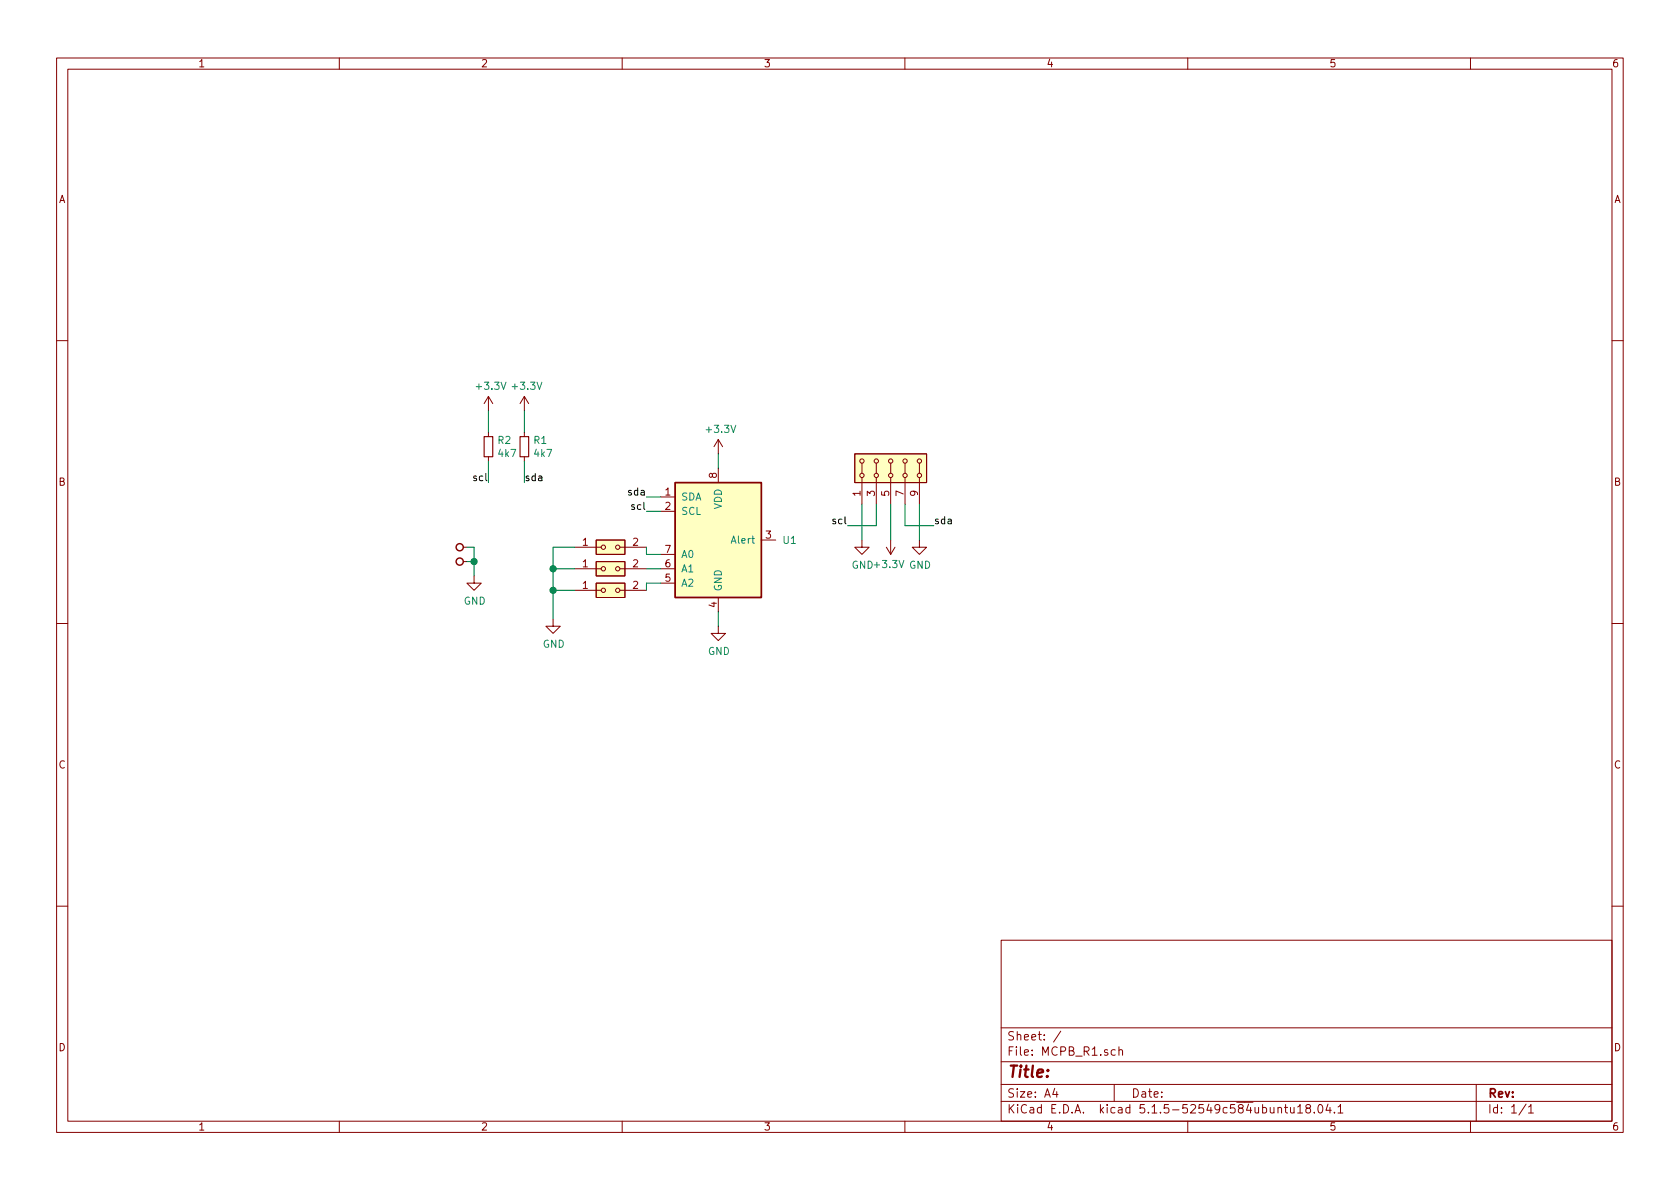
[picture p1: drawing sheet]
<svg xmlns="http://www.w3.org/2000/svg" width="297mm" height="210mm" viewBox="0 0 297 210" stroke-linecap="round" stroke-linejoin="round" font-family="sans-serif">
<g fill="none" stroke="#840000" stroke-width=".18">
<path d="M10 10.3h277v189.9h-277zM12 12.2h273v186.1h-273zM60 10.3v1.9M110 10.3v1.9M160 10.3v1.9M210 10.3v1.9M260 10.3v1.9M10 60.2h2M86.4 70.1v2.5M86.4 76.4v.8M86.4 70.1l-.8 1.3M86.4 70.1l.7 1.3"/>
<path d="M92.7 70.1l-.8 1.3M92.7 70.1v2.5M92.7 76.4v.8M92.7 70.1l.8 1.3M127 77.7v2.6M127 77.7l-.8 1.3M127 77.7l.8 1.3M285 60.2h2M81.9 96.8h.6M81.9 99.3h.6M86.4 80.8v.7M92.7 80.8v.7"/>
<path d="M101.6 96.8h4.7M105.4 95.5h5.1v2.5h-5.1zM105.4 99.3h5.1v2.5h-5.1zM109.6 96.8h4.7M116.8 87.9h2.6M116.8 90.4h2.6M116.8 98h2.6M127 82.8v2.5M134.6 95.5h2.6M151.1 80.3h12.7v5h-12.7zM152.4 95.5v1.3h1.3l-1.3 1.2-1.3-1.2h1.3M152.4 81.9v1.8"/>
<path d="M152.4 84.4v4.7M154.9 81.9v1.8M154.9 84.4v4.7M156.7 96.8l.8 1.2M157.5 81.9v1.8M157.5 84.4v4.7M157.5 95.5v2.5M158.2 96.8l-.7 1.2M160 81.9v1.8M160 84.4v4.7M162.6 95.5v1.3h1.2l-1.2 1.2-1.3-1.2h1.3M162.6 81.9v1.8"/>
<path d="M162.6 84.4v4.7M10 110.3h2M83.8 101.8v1.3h1.3l-1.3 1.3-1.3-1.3h1.3M97.8 109.5v1.2h1.3l-1.3 1.3-1.3-1.3h1.3M101.6 100.6h4.7M101.6 104.4h4.7M105.4 103.1h5.1v2.6h-5.1zM109.6 100.6h4.7M109.6 104.4h4.7M116.8 103.1h2.6M116.8 100.6h2.6M127 110.7v1.3h1.3l-1.3 1.3-1.3-1.3h1.3"/>
<path d="M127 105.7v2.5M285 110.3h2M10 160.2h2M177 166.3h108v32h-108zM285 160.2h2M60 198.3v1.9M110 198.3v1.9M160 198.3v1.9M177 194.8h108M177 191.8h108M177 187.8h108M177 181.8h108"/>
<path d="M186.5 192.5l-.4 1h1M186.8 193v1M187.6 182.3l-1.3 2M197 191.8v3M197.2 185.7l-.4-.1-.3 .3v.6l.3 .1 .4-.1M197.8 185.7l.2-.1 .4 .1 .1 .9M197.8 185.1v1.5M210 198.3v1.9M226 196l.2-.2 .3 .1 .1 .9M227.1 195.8h.6M227.3 195.3v1.3l.4 .2M228.2 195.8v.9l.4 .1 .2-.1"/>
<path d="M228.8 195.8v1M229.4 195.8l.5-.5v1.5M229.4 196.8h.9M231.2 196l-.3-.2v-.3a.48 .48 0 0 1 .7-.1l.1 .2-.1 .3-.6 .1-.1 .3v.4l.3 .1 .4-.1 .1-.2v-.2l-.3-.3M232.4 196.7v.1M233.1 195.5l.3-.2a.8 .8 0 0 1 .5 .8 .8 .8 0 0 1-.5 .7l-.3-.1-.1-.4zM234.8 195.2l-.4 1.1h1M235.2 195.8v1M235.9 196.7v.1M236.6 195.8l.4-.5v1.5M236.6 196.8h.8M260 198.3v1.9"/>
<path d="M261 191.8v6.5M269.8 195.2l-1.2 2M270.3 195.8l.4-.5v1.5M270.3 196.8h.8"/>
<circle cx="106.7" cy="96.8" r=".38"/>
<circle cx="109.2" cy="96.8" r=".38"/>
<circle cx="152.4" cy="84.1" r=".38"/>
<circle cx="152.4" cy="81.5" r=".38"/>
<circle cx="154.9" cy="81.5" r=".38"/>
<circle cx="154.9" cy="84.1" r=".38"/>
<circle cx="157.5" cy="84.1" r=".38"/>
<circle cx="157.5" cy="81.5" r=".38"/>
<circle cx="160" cy="84.1" r=".38"/>
<circle cx="160" cy="81.5" r=".38"/>
<circle cx="162.6" cy="84.1" r=".38"/>
<circle cx="162.6" cy="81.5" r=".38"/>
<circle cx="106.7" cy="104.4" r=".38"/>
<circle cx="106.7" cy="100.6" r=".38"/>
<circle cx="109.2" cy="100.6" r=".38"/>
<circle cx="109.2" cy="104.4" r=".38"/>
</g>
<g fill="#ffffc2" stroke="#ffffc2" stroke-width=".18">
<path d="M119.4 85.3h15.2v20.4h-15.2z"/>
<path d="M105.4 95.5h5.1v2.5h-5.1z"/>
<path d="M105.4 103.1h5.1v2.6h-5.1z"/>
<path d="M105.4 99.3h5.1v2.5h-5.1z"/>
<path d="M151.1 80.3h12.7v5h-12.7z"/>
</g>
<g fill="none" stroke="#840000" stroke-width=".25">
<path d="M119.4 85.3h15.2v20.4h-15.2z"/>
<circle cx="81.3" cy="96.8" r=".63"/>
<circle cx="81.3" cy="99.3" r=".63"/>
</g>
<path d="M85.6 77.2h1.5v3.6h-1.5zM91.9 77.2h1.6v3.6h-1.6z" fill="none" stroke="#840000" stroke-width=".2"/>
<g fill="none" stroke="#008400" stroke-width=".18">
<path d="M86.4 72.6v3.8M92.7 72.6v3.8M82.5 96.8h1.3v5M82.5 99.3h1.3M86.4 81.5v3.8M92.7 81.5v3.8M101.6 96.8h-3.8v12.7M114.3 96.8v1.2h2.5M114.3 87.9h2.5M114.3 90.4h2.5M127 80.3v2.5M152.4 89.1v6.4"/>
<path d="M154.9 89.1v3.9h-5M157.5 89.1v6.4M160 89.1v3.9h5.1M162.6 89.1v6.4M97.8 104.4h3.8M97.8 100.6h3.8M114.3 100.6h2.5M116.8 103.1h-2.5v1.3M127 108.2v2.5"/>
</g>
<g fill="#008400" stroke="#008400" stroke-width=".25">
<circle cx="97.8" cy="104.4" r=".51"/>
<circle cx="97.8" cy="100.6" r=".51"/>
<circle cx="83.8" cy="99.3" r=".51"/>
</g>
<text font-size="2.8" fill="#840000" x="178" y="190.5">Title:</text>
<g font-size="2.1" fill="#840000">
<text x="178" y="184">Sheet: /</text>
<text x="178" y="186.7">File: MCPB_R1.sch</text>
<text x="178" y="196.9">KiCad E.D.A. kicad 5.1.5-52549c584ubuntu18.04.1</text>
<text x="178" y="194.1">Size: A4</text>
<text x="200" y="194.1">Date:</text>
<text x="263" y="194.1">Rev:</text>
<text x="263" y="196.9">Id: 1/1</text>
</g>
<g font-size="1.8" fill="#840000">
<text x="35" y="11.9">1</text>
<text x="85" y="11.9">2</text>
<text x="135" y="11.9">3</text>
<text x="185" y="11.9">4</text>
<text x="235" y="11.9">5</text>
<text x="285" y="11.9">6</text>
<text x="10.4" y="35.9">A</text>
<text x="285.4" y="35.9">A</text>
<text x="10.4" y="85.9">B</text>
<text x="117.6" y="87.6">1</text>
<text x="126.7" y="84.6" transform="rotate(-90 126.7 84.6)">8</text>
<text x="152.1" y="87.7" transform="rotate(-90 152.1 87.7)">1</text>
<text x="154.7" y="87.7" transform="rotate(-90 154.7 87.7)">3</text>
<text x="157.2" y="87.7" transform="rotate(-90 157.2 87.7)">5</text>
<text x="159.8" y="87.7" transform="rotate(-90 159.8 87.7)">7</text>
<text x="162.3" y="87.7" transform="rotate(-90 162.3 87.7)">9</text>
<text x="285.4" y="85.9">B</text>
<text x="117.6" y="90.2">2</text>
<text x="135.4" y="95.2">3</text>
<text x="103" y="96.5">1</text>
<text x="103" y="100.3">1</text>
<text x="111.9" y="96.5">2</text>
<text x="111.9" y="100.3">2</text>
<text x="117.6" y="100.3">6</text>
<text x="117.6" y="97.8">7</text>
<text x="103" y="104.1">1</text>
<text x="111.9" y="104.1">2</text>
<text x="117.6" y="102.9">5</text>
<text x="126.7" y="107.4" transform="rotate(-90 126.7 107.4)">4</text>
<text x="10.4" y="135.9">C</text>
<text x="285.4" y="135.9">C</text>
<text x="10.4" y="185.9">D</text>
<text x="285.4" y="185.9">D</text>
<text x="35" y="199.9">1</text>
<text x="85" y="199.9">2</text>
<text x="135" y="199.9">3</text>
<text x="185" y="199.9">4</text>
<text x="235" y="199.9">5</text>
<text x="285" y="199.9">6</text>
</g>
<g font-size="1.8" fill="#008484">
<text x="84.4" y="68.9">+3.3V</text>
<text x="90.8" y="68.9">+3.3V</text>
<text x="125" y="76.5">+3.3V</text>
<text x="88.1" y="78.5">R2</text>
<text x="88.2" y="80.8">4k7</text>
<text x="94.4" y="78.5">R1</text>
<text x="94.5" y="80.8">4k7</text>
<text x="120.4" y="88.5">SDA</text>
<text x="120.4" y="91.1">SCL</text>
<text x="127.6" y="90.1" transform="rotate(-90 127.6 90.1)">VDD</text>
<text x="120.4" y="101.2">A1</text>
<text x="120.4" y="98.7">A0</text>
<text x="129.6" y="96.1">Alert</text>
<text x="138.5" y="96.2">U1</text>
<text x="150.6" y="100.6">GND+3.3V</text>
<text x="160.7" y="100.6">GND</text>
<text x="82" y="106.9">GND</text>
<text x="120.4" y="103.8">A2</text>
<text x="127.6" y="104.6" transform="rotate(-90 127.6 104.6)">GND</text>
<text x="96" y="114.5">GND</text>
<text x="125.2" y="115.8">GND</text>
</g>
<g font-size="1.8">
<text x="83.9" y="85.1">scl</text>
<text x="92.7" y="85.1">sda</text>
<text x="111.3" y="87.6">sda</text>
<text x="111.8" y="90.2">scl</text>
<text x="147.4" y="92.7">scl</text>
<text x="165.1" y="92.7">sda</text>
</g>
</svg>
